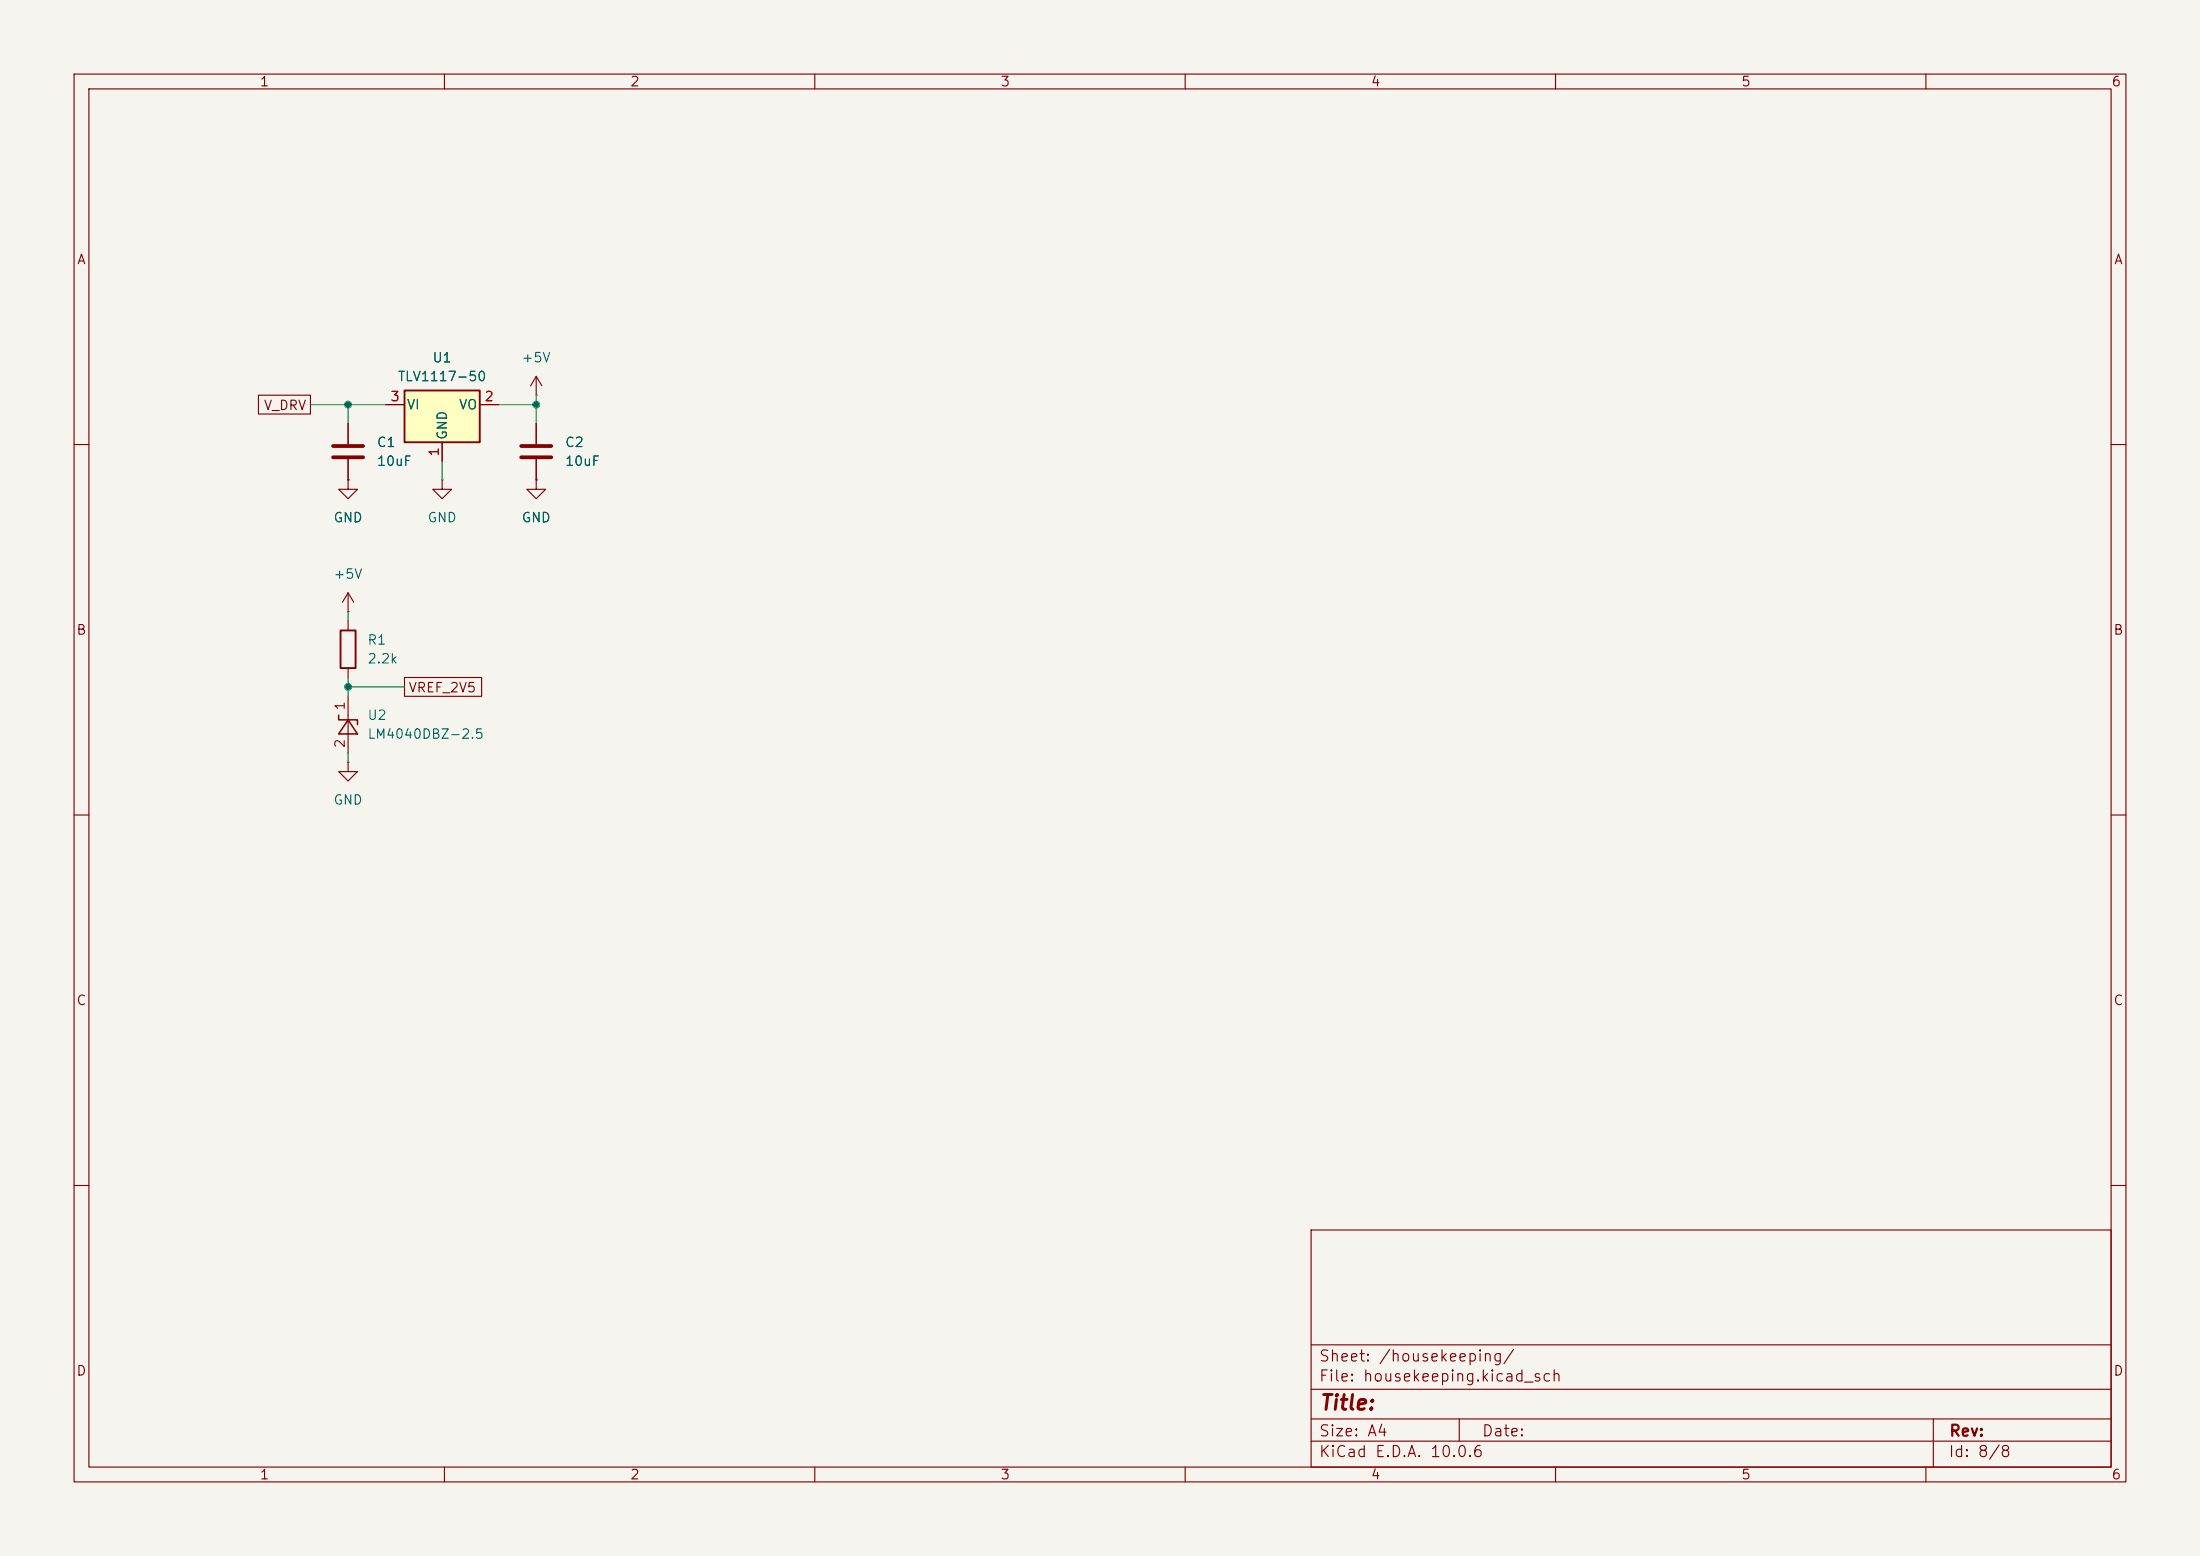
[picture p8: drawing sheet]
<svg xmlns="http://www.w3.org/2000/svg" width="297mm" height="210mm" viewBox="0 0 297 210" stroke-linecap="round" stroke-linejoin="round" font-family="sans-serif">
<path d="M0 0h297v210h-297z" fill="#f5f4ef" stroke="#f5f4ef" stroke-width=".14"/>
<g fill="none" stroke="#840000" stroke-width=".15">
<path d="M10 10h277v190h-277zM12 12h273v186h-273zM60 10v2M110 10v2M160 10v2M210 10v2M260 10v2M10 60h2M285 60h2M47 94v7.6M10 110h2M47 102.9v1.2h1.3l-1.3 1.3-1.3-1.3h1.3"/>
<path d="M47 102.9h.1M285 110h2M10 160h2M177 166h108v32h-108zM285 160h2M60 198v2M110 198v2M160 198v2M177 194.5h108M177 191.5h108M177 187.5h108M177 181.5h108"/>
<path d="M197 191.5v3M210 198v2M260 198v2M261 191.5v6.5"/>
</g>
<path d="M45.7 96.5v.7h2.6v.6M47 97.2l1.3 1.9h-2.6z" fill="none" stroke="#840000" stroke-width=".2"/>
<path d="M54.6 52.7h10.2v7h-10.2z" fill="#ffffc2"/>
<path d="M54.6 52.7h10.2v7h-10.2zM46 85.1h2v5.1h-2z" fill="none" stroke="#840000" stroke-width=".25"/>
<g fill="none" stroke="#840000" stroke-width=".15">
<path d="M34.9 53.3h7v2.6h-7zM47 57.2v2.7M52.1 54.6h2.5M59.7 59.7v2.5M64.8 54.6h2.5M72.4 53.3h.1M72.4 50.8v2.5M72.4 57.2v2.7M72.4 50.8l-.8 1.3M72.4 50.8l.8 1.3M47 64.8v1.2h1.3l-1.3 1.3-1.3-1.3h1.3M47 64.8h.1"/>
<path d="M47 62v2.8M59.7 64.8v1.2h1.3l-1.3 1.3-1.3-1.3h1.3M59.7 64.8h.1M72.4 64.8v1.2h1.3l-1.3 1.3-1.3-1.3h1.3M72.4 64.8h.1M72.4 62v2.8M47 82.6h.1M47 80v2.6M47 83.8v1.3M47 90.2v1.2M47 80l-.8 1.3M47 80l.8 1.3"/>
<path d="M54.6 91.4h10.4v2.6h-10.4z"/>
</g>
<path d="M45 60.2h4M45 61.7h4M70.4 60.2h4M70.4 61.7h4" fill="none" stroke="#840000" stroke-width=".51"/>
<path d="M41.9 54.6h10.2M47 54.6v2.6M67.3 54.6h5.1M72.4 53.3v3.9M59.7 62.2v2.6M47 82.6v1.2M47 91.4v2.6M47 92.7h7.6M47 101.6v1.3" fill="none" stroke="#009600" stroke-width=".15"/>
<g fill="#009600" stroke="#009600" stroke-width=".14">
<circle cx="47" cy="92.7" r=".46"/>
<circle cx="47" cy="54.6" r=".46"/>
<circle cx="72.4" cy="54.6" r=".46"/>
</g>
<text font-size="2" fill="#840000" x="178" y="190.8">Title:</text>
<g font-size="1.5" fill="#840000">
<text x="178" y="184.1">Sheet: /housekeeping/</text>
<text x="178" y="186.8">File: housekeeping.kicad_sch</text>
<text x="178" y="197">KiCad E.D.A. 10.0.6</text>
<text x="178" y="194.2">Size: A4</text>
<text x="200" y="194.2">Date:</text>
<text x="263" y="197">Id: 8/8</text>
<text x="263" y="194.2">Rev:</text>
</g>
<g font-size="1.3" fill="#840000">
<text x="35" y="12">1</text>
<text x="85" y="12">2</text>
<text x="135" y="12">3</text>
<text x="185" y="12">4</text>
<text x="235" y="12">5</text>
<text x="285" y="12">6</text>
<text x="10.3" y="36">A</text>
<text x="285.3" y="36">A</text>
<text x="35.5" y="55.7">V_DRV</text>
<text x="10.2" y="86">B</text>
<text x="285.2" y="86">B</text>
<text x="55.1" y="93.8">VREF_2V5</text>
<text x="10.2" y="136">C</text>
<text x="285.2" y="136">C</text>
<text x="10.2" y="186">D</text>
<text x="285.2" y="186">D</text>
<text x="35" y="200">1</text>
<text x="85" y="200">2</text>
<text x="135" y="200">3</text>
<text x="185" y="200">4</text>
<text x="235" y="200">5</text>
<text x="285" y="200">6</text>
</g>
<g font-size="1.3" fill="#006464">
<text x="53.6" y="51.8">TLV1117-50</text>
<text x="58.3" y="49.2">U1</text>
<text x="70.3" y="49.2">+5V</text>
<text x="54.8" y="55.6">VI</text>
<text x="60.7" y="59.5" transform="rotate(-90 60.7 59.5)">GND</text>
<text x="61.9" y="55.6">VO</text>
<text x="50.8" y="60.7">C1</text>
<text x="50.8" y="63.2">10uF</text>
<text x="76.2" y="60.7">C2</text>
<text x="76.2" y="63.2">10uF</text>
<text x="44.9" y="70.8">GND</text>
<text x="57.6" y="70.8">GND</text>
<text x="70.3" y="70.8">GND</text>
<text x="44.9" y="78.4">+5V</text>
<text x="49.5" y="87.3">R1</text>
<text x="49.5" y="89.9">2.2k</text>
<text x="49.5" y="97.5">U2</text>
<text x="49.5" y="100">LM4040DBZ-2.5</text>
<text x="44.9" y="108.9">GND</text>
</g>
<g font-size="1.3" fill="#a90000">
<text x="52.6" y="54.5">3</text>
<text x="65.3" y="54.5">2</text>
<text x="59.6" y="61.7" transform="rotate(-90 59.6 61.7)">1</text>
<text x="46.9" y="96" transform="rotate(-90 46.9 96)">1</text>
<text x="46.9" y="101.1" transform="rotate(-90 46.9 101.1)">2</text>
</g>
</svg>
